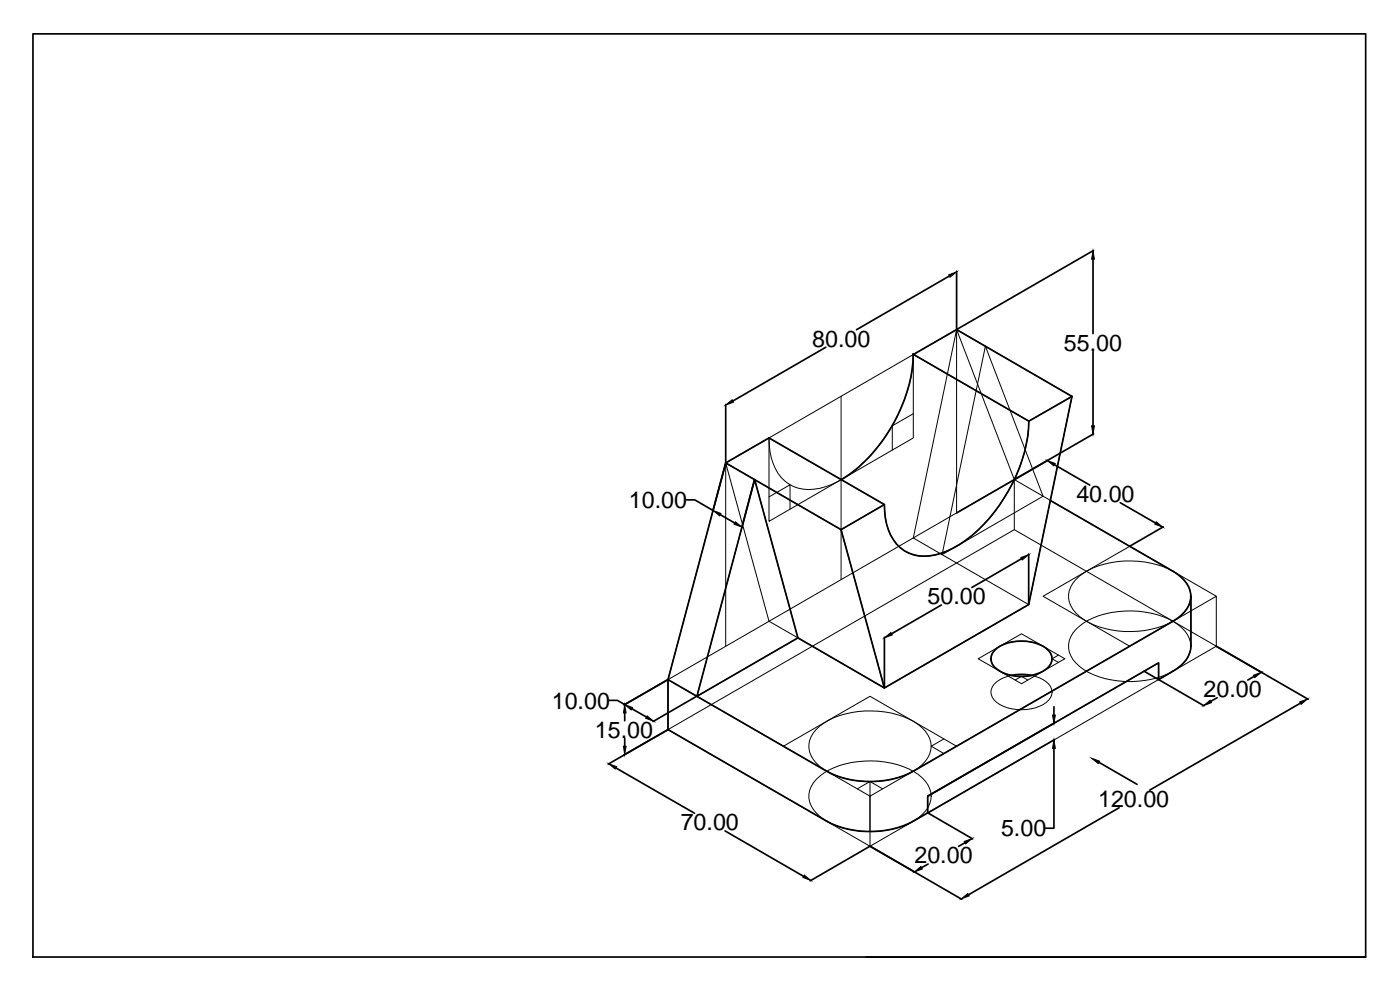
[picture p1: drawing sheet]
<svg xmlns="http://www.w3.org/2000/svg" width="420mm" height="297mm" viewBox="0 0 420 297" stroke-linecap="round" stroke-linejoin="round" font-family="sans-serif">
<!-- layer: Object -->
<g fill="none" stroke="#000" stroke-width=".51">
<path d="M9.9 10.2h400v276.9h-400zM328 77.8v22.3M328.2 75.1l-41.1 23.7M284.9 82.8l-27.9 16.1M287.1 81.4v17.4M247.8 104.2l-27.9 16.1M273.9 106.2l34.9 20.2 12.9-7.4-34.6-20.1-13.1 7.5M274.1 106.4a46.9 46.9 0 0 1-11.4 28.5 38.7 38.7 0 0 1-10.2 9M321.7 118.9l-13 62.5-43.3 25M328 105.4v22.4M217.8 138.9l13-7.5 34.6 20-13 7.5zM217.8 138.9l-17.3 65"/>
<path d="M217.8 121.4v17.4M308.8 126.4a48.3 48.3 0 0 1-15.4 32.8 27.2 27.2 0 0 1-14.4 7.6 11.1 11.1 0 0 1-12.4-7.8 21.6 21.6 0 0 1-1.2-7.6M314.5 138.1l-10.1 5.8M316.5 139.4l10.6 6.1M328.2 130.2l-41.1 23.7M206 150h2.5l5.5 3.2M216.2 154.4l4.3 2.5M226.4 144l-3.8 14.4M226.5 143.9l13 47.5-30.3 17.5zM252.4 158.9l13 47.5-25.9-15M315.2 150.2l36.8 21.2a8.8 8.8 0 0 1 5.4 8.1 9.1 9.1 0 0 1-5.4 6.9M336.2 150.8l10.6 6.1"/>
<path d="M349.1 158.1l-10 5.8M306.6 167.6l-14.9 8.7M308.7 166.2v15.1M357.4 178.9v15a9.1 9.1 0 0 1-5.4 7.5l-4.3 2.5v-5l-69.3 40v5a29.3 29.3 0 0 1-28.9 3.2l-49-28.2v-15l47.6 27.5a28.7 28.7 0 0 0 26 0l77.9-45M265.4 191.2v15.1M282.5 181.5l-14.9 8.7M298.4 195.2a12.1 12.1 0 0 1 11-2.6 7.7 7.7 0 0 1 6.2 4.2 4.1 4.1 0 0 1-2.6 4.6 13.2 13.2 0 0 1-14.6-1.3 3.4 3.4 0 0 1 0-4.9zM365.1 193.9l27.5 15.9M182.8 210.1h2.5l2.2 1.3M187.5 213.9v2.3M189.6 212.6l4.4 2.5M200.4 203.9l-13.1 7.6"/>
<path d="M200.4 218.9l-17.9 10.4M209.1 208.9l-13.1 7.6M303.5 202.6l2.4-.2 3.7 .2M316.3 212v2.5M316.5 216.9l-38 21.9M343.4 201.4l4.3 2.5M347.8 203.9l13.6 7.9M365.3 209.3l-1.9 1.1M376.4 202.9l-1.9 1.1M390.3 211l-45.3 26.1M184.9 230.4l23.5 13.6M187.5 221.5v2.4"/>
<path d="M316.3 224.5v24h-2.5M316.5 221.9l-38 22 13.4 7.8M329.8 228.7l11.4 6.6M217.6 249.3l23.6 13.6M261.1 253.9l-18 10.4M261.1 253.9l27.6 15.9M278.5 259.2l-1.9 1.2M289.6 252.9l-1.9 1.1M335.9 242.4l-45.3 26.1M259.9 287.1h150"/>
</g>
<!-- layer: Construction -->
<g fill="none" stroke="#000" stroke-width=".3">
<path d="M287.1 98.9l-13 7.4 34.7 20.1a48.3 48.3 0 0 1-15.4 32.8 27.2 27.2 0 0 1-14.4 7.6 11.1 11.1 0 0 1-12.4-7.8 21.6 21.6 0 0 1-1.2-7.6l-34.6-20-13 7.5M287.1 98.9l17.3 45v15M287.1 98.9l34.6 20-13 62.5M252.4 118.9v55M274.1 106.3a48.4 48.4 0 0 1-20.7 37.1 16.9 16.9 0 0 1-15.3 2.6 12.9 12.9 0 0 1-7-10.5l-.3-4.1M295.7 103.9l17.3 45-30.3 17.5zM321.7 118.9l-12.9 7.5M217.8 138.9l8.7 5-17.3 65 30.3-17.5-8.7-5-13-47.5v55M217.8 138.9l-17.3 65v15M230.8 131.4l43.3-25v25l-43.3 25zM274.1 124.1l-6.3 3.7v7.2M230.8 149.1l6.3-3.6v7.2"/>
<path d="M252.4 158.9l-25.9-15 13 47.5 25.9 15M252.4 158.9l13 47.5M265.4 151.4l-13 7.5M287.1 153.9v-55l-13 62.5 8.6 5M282.7 166.4l26 15-43.3 25M322.9 173.9a22.8 22.8 0 0 1 16.6-5.6 25 25 0 0 1 14 4.1 7.4 7.4 0 0 1 2.9 9.9 16.1 16.1 0 0 1-10.9 6.5 28 28 0 0 1-20.3-3 8 8 0 0 1-4.3-8.6l1.1-2.3zM339 163.9l-26 15 26 15M357.4 178.9v15M365 178.9v15M293.6 197.7l13-7.5 13 7.5-13 7.4zM298.4 195.2a12.1 12.1 0 0 1 11-2.6 7.7 7.7 0 0 1 6.2 4.2 4.1 4.1 0 0 1-2.6 4.6 13.2 13.2 0 0 1-14.6-1.3 3.4 3.4 0 0 1 0-4.9zM317.7 196.6l-1.9 1.1 1.9 1.1"/>
<path d="M322.9 188.8a21.6 21.6 0 0 1 14.6-5.5 24.2 24.2 0 0 1 17.2 5 7 7 0 0 1 0 11.1 24 24 0 0 1-17.2 5.1 23.5 23.5 0 0 1-13.5-4.6 7.1 7.1 0 0 1-1.1-11.1zM200.5 203.9l103.9-60 60.6 35-103.9 60zM200.5 218.9l103.9-60 60.6 35-103.9 60zM245 218.9a22.8 22.8 0 0 1 16.6-5.6 21.5 21.5 0 0 1 16.1 6.1 6.8 6.8 0 0 1-1 10 22.4 22.4 0 0 1-15.1 5.1 22.8 22.8 0 0 1-16.6-5.6 6.8 6.8 0 0 1 0-10zM298.4 205.2a13 13 0 0 1 16.3 0 3.5 3.5 0 0 1-.7 5.6 13.8 13.8 0 0 1-14.8 0 3.6 3.6 0 0 1-.8-5.6zM304.7 204l1.9-1.1 1.9 1.1M347.7 203.9v-5l-69.3 40v5M235.1 223.9l26-15 26 15M245 233.8a21.6 21.6 0 0 1 14.6-5.5 24.2 24.2 0 0 1 17.1 5 7 7 0 0 1 0 11.1 24 24 0 0 1-17.1 5.1 23.5 23.5 0 0 1-13.6-4.6 7.1 7.1 0 0 1-1-11.1zM257.3 236.7l3.8-2.2 3.8 2.2M261.1 234.5v19.4M283.3 221.7l-3.8 2.2 3.8 2.2"/>
</g>
<!-- layer: Object -->
<g fill="#000" stroke="#000" stroke-width=".3">
<path d="M328 75.3l.5 2.5h-.9zM284.7 82.5l2.4-.9-2 1.6zM217.8 121.5l1.9-1.6 .5 .8zM314.3 138.2l2.4 .9-.4 .7zM327.6 127.8h.9l-.5 2.5zM214 153.2l2.4 .9-.4 .7zM220.7 156.5l2 1.7-2.4-.9zM347 156.5l1.9 1.7-2.3-.9zM306.4 167.3l2.3-.9-1.9 1.6zM265.4 191.4l2-1.6 .4 .7zM187.5 211.4l.4 2.5h-.8zM187.5 211.4l2.4 .9-.5 .7z"/>
<path d="M194.2 214.8l2 1.6-2.4-.9zM315.9 214.5h.8l-.4 2.5zM361.2 211.7l2-1.6 .4 .7zM376.2 202.6l2.3-.9-1.9 1.6zM390 210.6l2.4-.9-1.9 1.6zM182.7 229.2l2.4 .8-.5 .8zM187.1 223.9h.8l-.4 2.5zM316.3 222l.4 2.5h-.8zM327.6 227.5l2.4 .9-.4 .7zM274.4 261.6l2-1.6 .4 .7zM289.4 252.5l2.3-.9-1.9 1.6zM241.4 262.6l1.9 1.6-2.4-.9z"/>
<path d="M288.5 269.7l1.9-1.6 .5 .7z"/>
</g>
<g font-size="7">
<text x="243.7" y="104">80.00</text>
<text x="319.3" y="105.2">55.00</text>
<text x="188.8" y="152.4">10.00</text>
<text x="323" y="150.6">40.00</text>
<text x="278.4" y="181.4">50.00</text>
<text x="361.2" y="209.2">20.00</text>
<text x="165.6" y="212.6">10.00</text>
<text x="178.5" y="221.4">15.00</text>
<text x="329.6" y="242.2">120.00</text>
<text x="204.3" y="249.1">70.00</text>
<text x="300.4" y="251">5.00</text>
<text x="274.4" y="259">20.00</text>
</g>
</svg>
